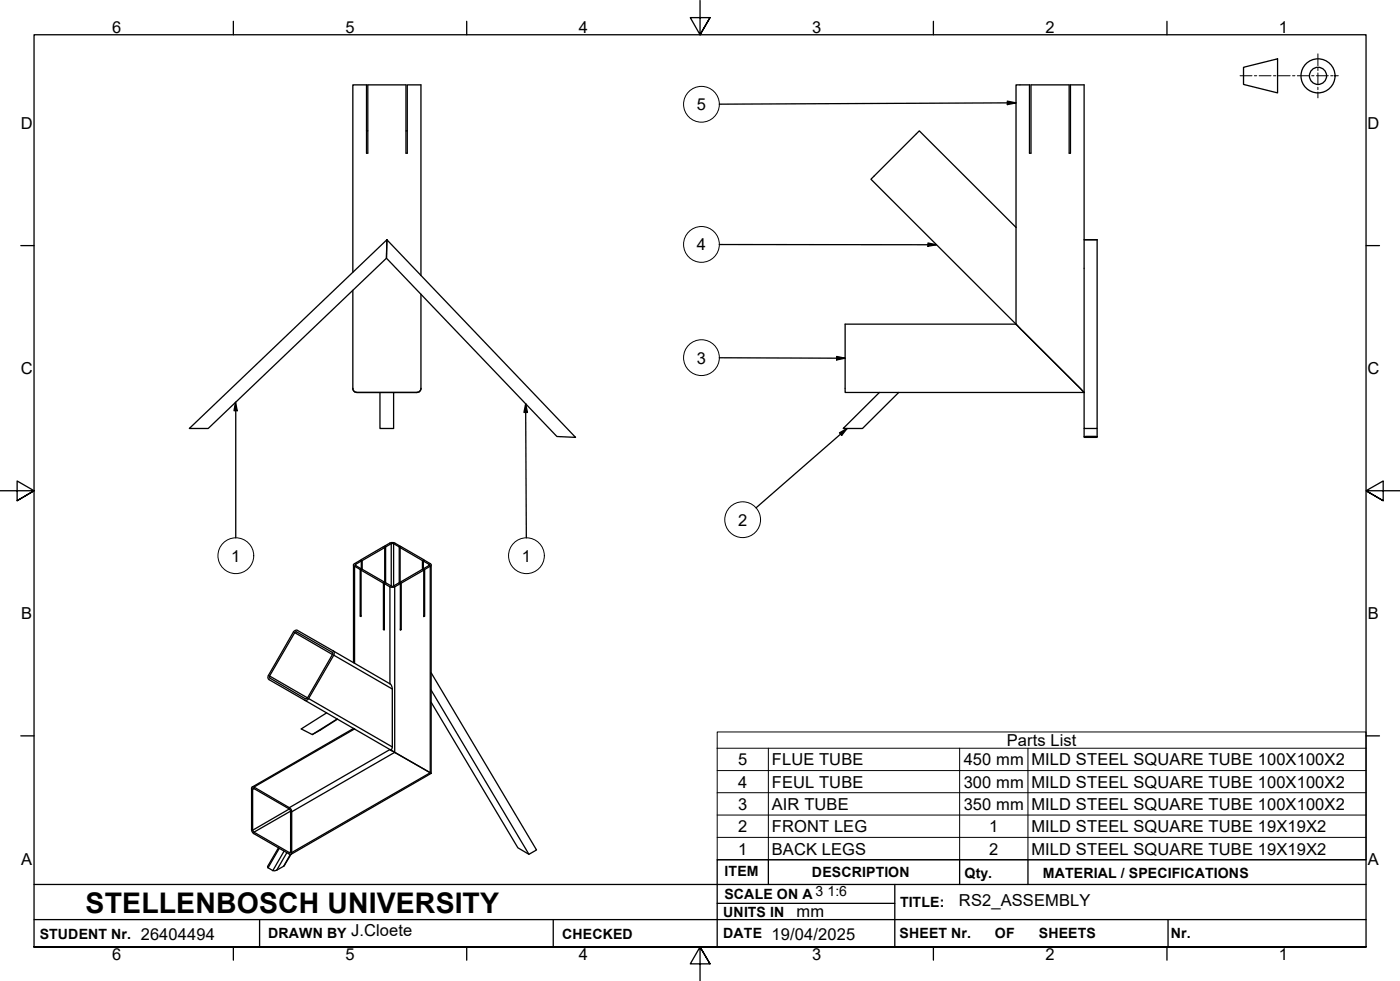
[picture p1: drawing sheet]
<svg xmlns="http://www.w3.org/2000/svg" width="410mm" height="287mm" viewBox="0 0 410 287" stroke-linecap="round" stroke-linejoin="round" font-family="sans-serif">
<!-- layer: Visible Edges(ISO) -->
<g fill="none" stroke="#000" stroke-width=".38">
<path d="M107.3 38.3h.4M118.9 38.3h.4M103.3 79.7v-54.9h4v20h.4v-20h11.2v20h.4v-20h4v55.9M113.3 70.2l55.2 57.8-5.4-.2-49.9-52.2zM297.5 66.6v28.3M297.5 66.6l-28.3-28.3-14.2 14.2 42.5 42.4M297.5 66.6v-41.8h3.9v20h.5v-20h11.2v20h.3v-20h4v100.6h3.8v-55.2h-3.8M103.3 85v28.7a1.19 1.19 0 0 0 1.2 1.2h17.6a1.19 1.19 0 0 0 1.2-1.2v-27.6M297.5 94.9l19.9 20M297.5 94.9h-50v20h69.9M111.3 114.9v10.5h4v-10.5M257.5 114.9l-10.6 10.5h5.6l10.6-10.5"/>
<path d="M55.4 125.4l57.9-55.2-.1 5.4-52.2 49.8zM317.4 127.8h3.8v.2h-3.8zM317.4 125.4v2.4M317.9 127.8h3v.2h-3zM321.2 125.4v2.4M112.5 159.9l2.1-1.1 .8 .1 1.8 1M103.5 165.4v28.6M104 165.3l1.8-1.1v2.3zM105.5 166.7v13.7l.2 .1v-13.6M105.5 166.7l.3-.2v.3M105.7 166.9l6.6 3.8M105.8 164.2l-.3-.2-2 1.3 .2 .4 1.8 1"/>
<path d="M106 164.1l-.3-.3v.4M106 164.1v2.5M106 166.6l-.3 .3M112.3 170.7v13.6l.2 .1v-13.6M112.3 170.7l.3-.3v.4M112.5 170.8l2.1 1.1 .8-.1 1.8-1M112.6 160.3l-6.6 3.8M112.6 160.3v10.1l-6.6-3.8M112.6 160.3l-.3-.3-6.6 3.8M112.9 160.1l1.9-1 2.1 1M112.9 170.6l1.9 1.1 2.1-1.1M112.9 160.1l-.4-.2v.3"/>
<path d="M112.9 160.1v10.5M112.9 170.6l-.4 .2M116.9 170.6l.3 .2v13.6l.3-.1-.3-.1M116.9 160.1l.3-.2v.3M116.9 160.1v10.5M117.2 160.3l6.5 3.8M117.2 160.3l.3-.3 6.6 3.8M117.2 160.3v10.5M123.7 166.6l-6.5 3.8 .3 .3v13.6M123.7 166.6l.4 .3v13.6l.2-.1M123.7 164.1l.4-.3v.4M123.7 164.1v2.5"/>
<path d="M124 164.2l1.7 1v.3l-1.7 1 .3 .2v13.7l-.2-.2M124 164.2l.3-.2 1.9 1.3-.1 .4-1.8 1M124 164.2v2.6M124.1 166.9l-6.6 3.8M126.2 165.4v61M86.4 185.1l.4-.2 10.5 6.1 .2 .3-7.5 13-.3 .2-10.6-6-.2-.3zM97.5 190.5l17.1 10 .3 1v17.1a.56 .56 0 0 1-.1 .7 .56 .56 0 0 1-.6 .1M97.5 190.5l.4 .5-.2 .8-7.3 12.7-.5 .4h-.7M97.5 190.5l-10.4-6h-.7l-.5 .5-7.4 12.9v.8l35.7 20.7M105.7 180.2l-.2 .2M112.5 184.2l-.2 .1M126.2 196.9l30.9 51.9-2.2 1.3-3.3-1.9-25.4-42.6"/>
<path d="M95.6 208.7l-7.4 4.7 3.2 1.6 7.4-4.5M98.7 210.5l-7.3 4.5M103.5 213.2l-29.6 17.2M103.6 213.2l.2 .2M114.2 219.4l12 7M126.2 202l28.7 48.1M73.8 230.4h.6l10.5 6.1 .4 .5v13h-.6l-10.3-6-.6-.6zM74 230.8h.4l10.6 6.3v12.5h-.3l-10.7-6.3zM126.2 226.4l-41 23.7-2.1 3.5-2.1 1.1-1.1 .1-1.4-.8-.1-.4 3.1-5.4"/>
</g>
<!-- layer: Visible Tangent Edges(ISO) -->
<g fill="none" stroke="#000" stroke-width=".38">
<path d="M114.6 159.1v12.4M115.3 159.1v12.4M103.8 165.7v28.4M104.1 165.2v.4M114.2 171.8v28.4M115.6 171.8v48.4l-30.2 17.4M125.6 165.2v.4M126 165.7v60.5l-40.6 23.4M78.9 197.9l11.1 6.4M86.3 185.2l11 6.4M97.7 191.8l17.2 9.9M90.4 204.5l24.5 14.1"/>
<path d="M103.8 213.4l-29.4 17M114.2 219.4l-29.5 17M114.6 219.6l-.1 .1M74.4 230.8l-.4 .2M84.7 236.8l-10.7 6.2M85.1 237.4l-10.7 6.2M81.8 248.3l-3.3 5.7M83.2 249.1l-3.3 5.7M84 249.6l-3 5.1M85 250.1l-1.9 3.5M85.1 249.4l-.4 .2"/>
</g>
<!-- layer: Symbols(ISO) -->
<g fill="none" stroke="#000" stroke-width=".29">
<path d="M210 219v-4.7h190v4.7M210 219v32.7h190v-32.7M210 219h190M225 219v32.7M281 219v32.7M301 219v32.7M210 225.6h190M210 232h190M210 238.6h190M210 245.1h190"/>
<circle cx="205.4" cy="30.5" r="5.2"/>
<circle cx="205.4" cy="71.5" r="5.2"/>
<circle cx="205.4" cy="104.7" r="5.2"/>
<circle cx="217.5" cy="152.1" r="5.2"/>
<circle cx="69.1" cy="162.7" r="5.2"/>
<circle cx="154.1" cy="162.7" r="5.2"/>
</g>
<!-- layer: Border_0 -->
<g fill="none" stroke="#000" stroke-width=".38">
<path d="M68.3 6.2v4M136.7 6.2v4M205 .1v10.1l-2.9-5h5.8l-2.9 5 2.9-5M273.3 6.2v4M341.7 6.2v4M6.1 71.9h3.9M400 71.9h3.9M0 143.7h10l-5-2.9v5.8l5-2.9-5 2.9M410 143.7h-10l5-2.9v5.8l-5-2.9 5 2.9M6.1 215.4h3.9M400 215.4h3.9M10 277.2v-267h390v267h-390h390"/>
<path d="M68.3 277.2v3.9M136.7 277.2v3.9M273.3 277.2v3.9M341.7 277.2v3.9M207.9 282.1l-2.9-4.9 2.9 4.9h-5.8l2.9-4.9v10"/>
</g>
<!-- layer: Sketch Geometry(ISO) -->
<g fill="none" stroke="#000" stroke-width=".38">
<path d="M364.1 19.7l10-2.5v10l-10-2.5zM10 258.9h390M225 251.7v7.2M262 258.9v18.3M281 251.7v7.2M301 251.7v7.2M400 251.7h-190v25.5M10 277.2h390M10 269.2h390M76 269.2v8M162 269.2v8M210 264.4h52"/>
<path d="M342 269.2v8"/>
<circle cx="385.9" cy="22.2" r="5"/>
<circle cx="385.9" cy="22.2" r="2.51"/>
</g>
<!-- layer: Symbols(ISO) -->
<path d="M295 29.6l2.5 .5-2.5 .5zM297.5 30.1l-86.9 .4M210.6 71.6h63.6M271.7 71.1l2.5 .5-2.5 .5zM69 117.7l.5 2.5h-1zM69 117.7v39.7M153.9 118.2l.5 2.5h-1zM153.9 118.2l.2 39.2M210.6 104.7l36.9 .2M245 104.3l2.5 .6-2.5 .5zM245.8 126.7l2.2-1.3-1.6 2.1zM248 125.4l-26.6 23.3" fill="none" stroke="#000" stroke-width=".38"/>
<path d="M295 29.6l2.5 .5-2.5 .5zM271.7 71.1l2.5 .5-2.5 .5zM245 104.3l2.5 .6-2.5 .5zM69 117.7l.5 2.5h-1zM153.9 118.2l.5 2.5h-1zM245.8 126.7l2.2-1.3-1.6 2.1z" fill="#000"/>
<!-- layer: Sketch Geometry(ISO) -->
<g fill="none" stroke="#000" stroke-width=".29">
<path d="M385.9 15.8v3.5M385.9 20v.7M363.1 22.2h3.5M367.3 22.2h.7M368.7 22.2h3.5M372.9 22.2h.7M374.3 22.2h3.5M378.5 22.2h.7M379.9 22.2h3.4M384 22.2h.7M385.4 22.2h3.5M385.9 21.4v3.4"/>
<path d="M385.9 25.5v.7M385.9 26.9v1.8M389.6 22.2h.7M391 22.2h.9"/>
</g>
<text font-size="8.3" x="25.1" y="267.2">STELLENBOSCH UNIVERSITY</text>
<g font-size="4.8">
<text x="32.8" y="9.7">6</text>
<text x="101.2" y="9.7">5</text>
<text x="169.5" y="9.7">4</text>
<text x="237.8" y="9.7">3</text>
<text x="306.1" y="9.7">2</text>
<text x="374.5" y="9.7">1</text>
<text x="204" y="32.2">5</text>
<text x="6.1" y="37.8">D</text>
<text x="400.4" y="37.8">D</text>
<text x="204" y="73.3">4</text>
<text x="204" y="106.4">3</text>
<text x="6.1" y="109.6">C</text>
<text x="400.4" y="109.6">C</text>
<text x="216.1" y="153.9">2</text>
<text x="67.7" y="164.4">1</text>
<text x="152.8" y="164.4">1</text>
<text x="6.2" y="181.3">B</text>
<text x="400.5" y="181.3">B</text>
<text x="294.8" y="218.4">Parts List</text>
<text x="216.2" y="224">5</text>
<text x="226" y="224">FLUE TUBE</text>
<text x="282.2" y="224">450 mm</text>
<text x="302" y="224">MILD STEEL SQUARE TUBE 100X100X2</text>
<text x="216.2" y="230.6">4</text>
<text x="226" y="230.6">FEUL TUBE</text>
<text x="282.2" y="230.6">300 mm</text>
<text x="302" y="230.6">MILD STEEL SQUARE TUBE 100X100X2</text>
<text x="216.2" y="237.1">3</text>
<text x="226" y="237.1">AIR TUBE</text>
<text x="282.2" y="237.1">350 mm</text>
<text x="302" y="237.1">MILD STEEL SQUARE TUBE 100X100X2</text>
<text x="216.2" y="243.6">2</text>
<text x="226" y="243.7">FRONT LEG</text>
<text x="289.6" y="243.6">1</text>
<text x="302" y="243.7">MILD STEEL SQUARE TUBE 19X19X2</text>
<text x="216.2" y="250.1">1</text>
<text x="226" y="250.2">BACK LEGS</text>
<text x="289.6" y="250.1">2</text>
<text x="302" y="250.2">MILD STEEL SQUARE TUBE 19X19X2</text>
<text x="6.2" y="253.1">A</text>
<text x="400.5" y="253.1">A</text>
<text x="233.2" y="268.3">mm</text>
<text x="280.8" y="265.2">RS2_ASSEMBLY</text>
<text x="41.2" y="275.2">26404494</text>
<text x="102.8" y="274">J.Cloete</text>
<text x="225.9" y="275">19/04/2025</text>
<text x="32.8" y="281.1">6</text>
<text x="101.2" y="281.1">5</text>
<text x="169.5" y="281.1">4</text>
<text x="237.8" y="281.1">3</text>
<text x="306.1" y="281.1">2</text>
<text x="374.5" y="281.1">1</text>
</g>
<g font-size="4.1">
<text x="212.2" y="256.5">ITEM</text>
<text x="237.7" y="256.7">DESCRIPTION</text>
<text x="282.4" y="256.9">Qty.</text>
<text x="305.4" y="256.9">MATERIAL / SPECIFICATIONS</text>
<text x="212.1" y="263">SCALE ON A 3</text>
<text x="242.3" y="262.3">1:6</text>
<text x="211.8" y="268.4">UNITS IN</text>
<text x="263.5" y="265.6">TITLE:</text>
<text x="11.6" y="274.8">STUDENT Nr.</text>
<text x="78.5" y="274.6">DRAWN BY</text>
<text x="164.6" y="274.8">CHECKED</text>
<text x="211.8" y="274.6">DATE</text>
<text x="263.4" y="274.6">SHEET Nr.</text>
<text x="291.3" y="274.6">OF</text>
<text x="304.2" y="274.6">SHEETS</text>
<text x="342.8" y="274.5">Nr.</text>
</g>
</svg>
